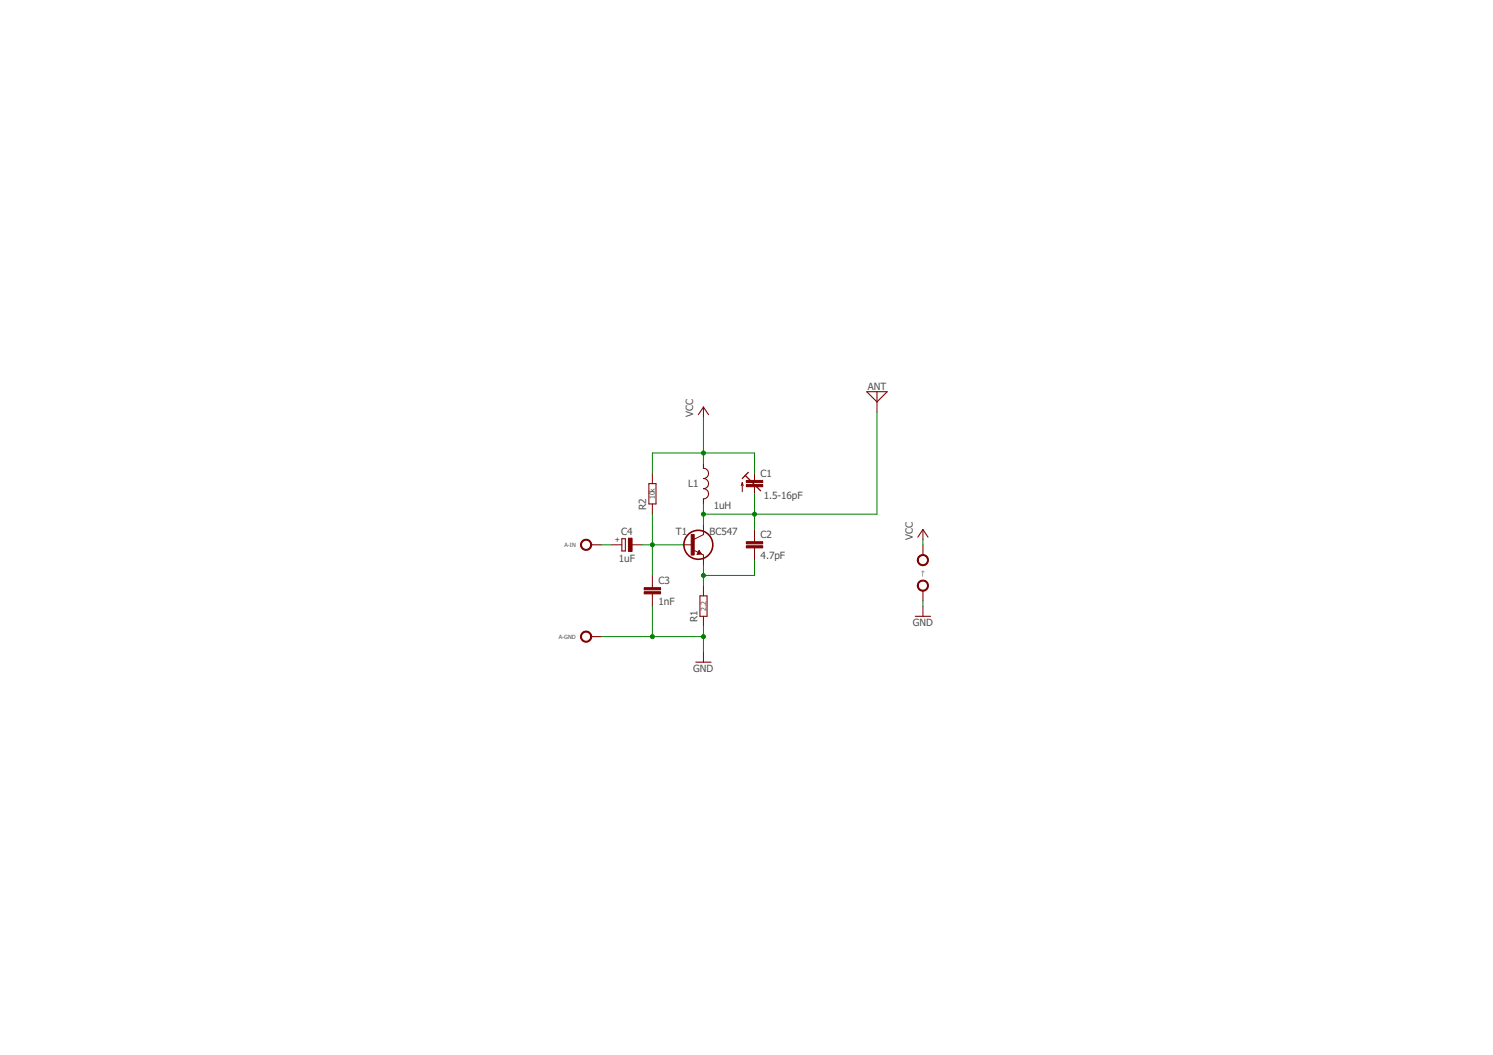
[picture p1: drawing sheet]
<svg xmlns="http://www.w3.org/2000/svg" width="297mm" height="210mm" viewBox="0 0 297 210" stroke-linecap="round" stroke-linejoin="round" font-family="sans-serif">
<g fill="none" stroke="#800000" stroke-width=".2">
<path d="M174.5 80v2M129.8 94.2v2M140 81v2M147.7 96v1.8M147.7 96l-.2 .6M147.7 96l.2 .6M150.1 94.2v1.4M150.1 96.8v1.4M121.7 108.4h2M125.8 108.4h2M129.8 100.3v2M129.8 114.5v2.4"/>
<path d="M129.8 118.2v2.4M135.9 108.4h2M138.2 109.5l1.3 .7M139.1 109.5l.4 .7-.8 .1zM139.5 110.2l.5 .2v2.1M140 104.3v2.1l-2 1M140 116.5v2.1M150.1 105.3v2.5M150.1 109v2.4M183.6 105.3v2.1M140 122.6v2M140 129.7v2"/>
<path d="M183.6 120.6v2"/>
</g>
<path d="M148.3 94.6l3 3M148.3 94.6l-.6 .6M148.9 94l-.6 .6M139.1 109.7l.2 .5h-.4" fill="none" stroke="#800000" stroke-width=".25"/>
<g fill="none" stroke="#800000" stroke-width=".21">
<path d="M172.4 77.9h4.1l-2 2.1zM174.5 77.9v2.1M129.1 96.2h1.4v4.1h-1.4zM138.9 82.5l1.1-1.5 1 1.5M140 92.2v1a1.02 1.02 0 0 1 1 1 1.02 1.02 0 0 1-1 1 1.01 1.01 0 0 1 1 1 1.01 1.01 0 0 1-1 1 1.02 1.02 0 0 1 1 1 1.02 1.02 0 0 1-1 1.1v1M117.6 108.4h2.1M123.7 107.2h.7v2.4h-.7zM139.1 109.7l-.2 .4h.3l-.1-.2M139.3 118.6h1.4v4h-1.4zM182.6 106.9l1-1.6 1 1.6M183.6 108.4v2M183.6 117.5v2.1"/>
<path d="M117.6 126.7h2.1M138.4 131.7h3.1M182.1 122.6h3"/>
</g>
<g fill="#800000" stroke="#800000" stroke-width=".2">
<path d="M137.5 106.4h.6v4h-.6z"/>
<path d="M148.5 108.6h3.2v.4h-3.2z"/>
<path d="M148.5 107.8h3.2v.4h-3.2z"/>
<path d="M128.2 117.7h3.2v.5h-3.2z"/>
<path d="M128.2 116.9h3.2v.4h-3.2z"/>
<path d="M148.5 96.4h3.2v.4h-3.2z"/>
<path d="M148.5 95.6h3.2v.4h-3.2z"/>
<path d="M125 107.1h.8v2.6h-.8z"/>
</g>
<circle cx="138.9" cy="108.4" r="2.88" fill="none" stroke="#800000" stroke-width=".32"/>
<g fill="#800000" stroke="#800000" stroke-width=".2">
<path d="M182.9 110.6a1.11 1.11 0 0 1 1.7 .3 1.11 1.11 0 0 1-.7 1.6 1.11 1.11 0 0 1-1.4-1.1h.2a.92 .92 0 0 1 1.4-.7 .92 .92 0 0 1 .1 1.5 .92 .92 0 0 1-1.5-.5v-.3h-.2v-.3z" fill-rule="evenodd"/>
<path d="M182.9 115.7a1.11 1.11 0 0 1 1.7 .3 1.11 1.11 0 0 1-.7 1.6 1.11 1.11 0 0 1-1.4-1.1h.2a.92 .92 0 0 1 1.4-.7 .92 .92 0 0 1 .1 1.5 .92 .92 0 0 1-1.5-.5v-.3h-.2v-.3z" fill-rule="evenodd"/>
<path d="M115.9 107.5a1.12 1.12 0 0 1 1.7 .4 1.12 1.12 0 0 1-.7 1.6 1.12 1.12 0 0 1-1.4-1.1h.2a.92 .92 0 0 1 1.3-.8 .92 .92 0 0 1 .2 1.6 .92 .92 0 0 1-1.5-.6v-.2h-.2v-.3z" fill-rule="evenodd"/>
<path d="M115.9 125.8a1.12 1.12 0 0 1 1.7 .4 1.12 1.12 0 0 1-.7 1.6 1.12 1.12 0 0 1-1.4-1.1h.2a.92 .92 0 0 1 1.4-.8 .92 .92 0 0 1 .1 1.6 .92 .92 0 0 1-1.5-.6v-.2h-.2z" fill-rule="evenodd"/>
</g>
<g fill="none" stroke="#008000" stroke-width=".2">
<path d="M129.8 94.2v-4.1h20.3v4.1M140 83v9.2M150.1 98.2v7.1M174.5 82v20.3h-34.5M119.7 108.4h2M127.8 108.4h8.1M129.8 102.3v12.2M140 100.3v4M140 112.5v4M150.1 111.4v3.1h-10.1M183.6 107.4v1M183.6 119.6v1"/>
<path d="M119.7 126.7h20.3M129.8 120.6v6.1M140 124.6v5.1"/>
</g>
<g fill="#008000" stroke="#008000" stroke-width=".2">
<circle cx="140" cy="102.3" r=".4"/>
<circle cx="150.1" cy="102.3" r=".4"/>
<circle cx="140" cy="114.5" r=".4"/>
<circle cx="129.8" cy="108.4" r=".4"/>
<circle cx="140" cy="90.1" r=".4"/>
<circle cx="140" cy="126.7" r=".4"/>
<circle cx="129.8" cy="126.7" r=".4"/>
</g>
<g font-size="2" fill="#505050">
<text x="172.6" y="77.5">ANT</text>
<text x="137.9" y="83" transform="rotate(-90 137.9 83)">VCC</text>
<text x="151.3" y="94.9">C1</text>
<text x="128.6" y="101.5" transform="rotate(-90 128.6 101.5)">R2</text>
<text x="136.9" y="96.9">L1</text>
<text x="142" y="101.3">1uH</text>
<text x="151.9" y="99.4">1.5-16pF</text>
<text x="123.6" y="106.4">C4</text>
<text x="134.5" y="106.4">T1</text>
<text x="141.2" y="106.4">BC547</text>
<text x="151.3" y="107.1">C2</text>
<text x="181.6" y="107.4" transform="rotate(-90 181.6 107.4)">VCC</text>
<text x="123.1" y="111.8">1uF</text>
<text x="151.3" y="111.1">4.7pF</text>
<text x="131" y="116.2">C3</text>
<text x="131" y="120.3">1nF</text>
<text x="138.7" y="123.8" transform="rotate(-90 138.7 123.8)">R1</text>
<text x="181.6" y="124.6">GND</text>
<text x="137.9" y="133.8">GND</text>
</g>
<g font-size="1.4" fill="#505050">
<text x="130.3" y="99.4" transform="rotate(-90 130.3 99.4)">10k</text>
<text x="140.5" y="121.6" transform="rotate(-90 140.5 121.6)">2.2</text>
</g>
<text font-size="1.4" fill="#800000" x="122.4" y="107.9">+</text>
<g font-size="1.1" fill="#505050">
<text x="112.3" y="108.8">A-IN</text>
<text x="184" y="114.5" transform="rotate(-90 184 114.5)">̶+</text>
<text x="111.2" y="127.1">A-GND</text>
</g>
</svg>
